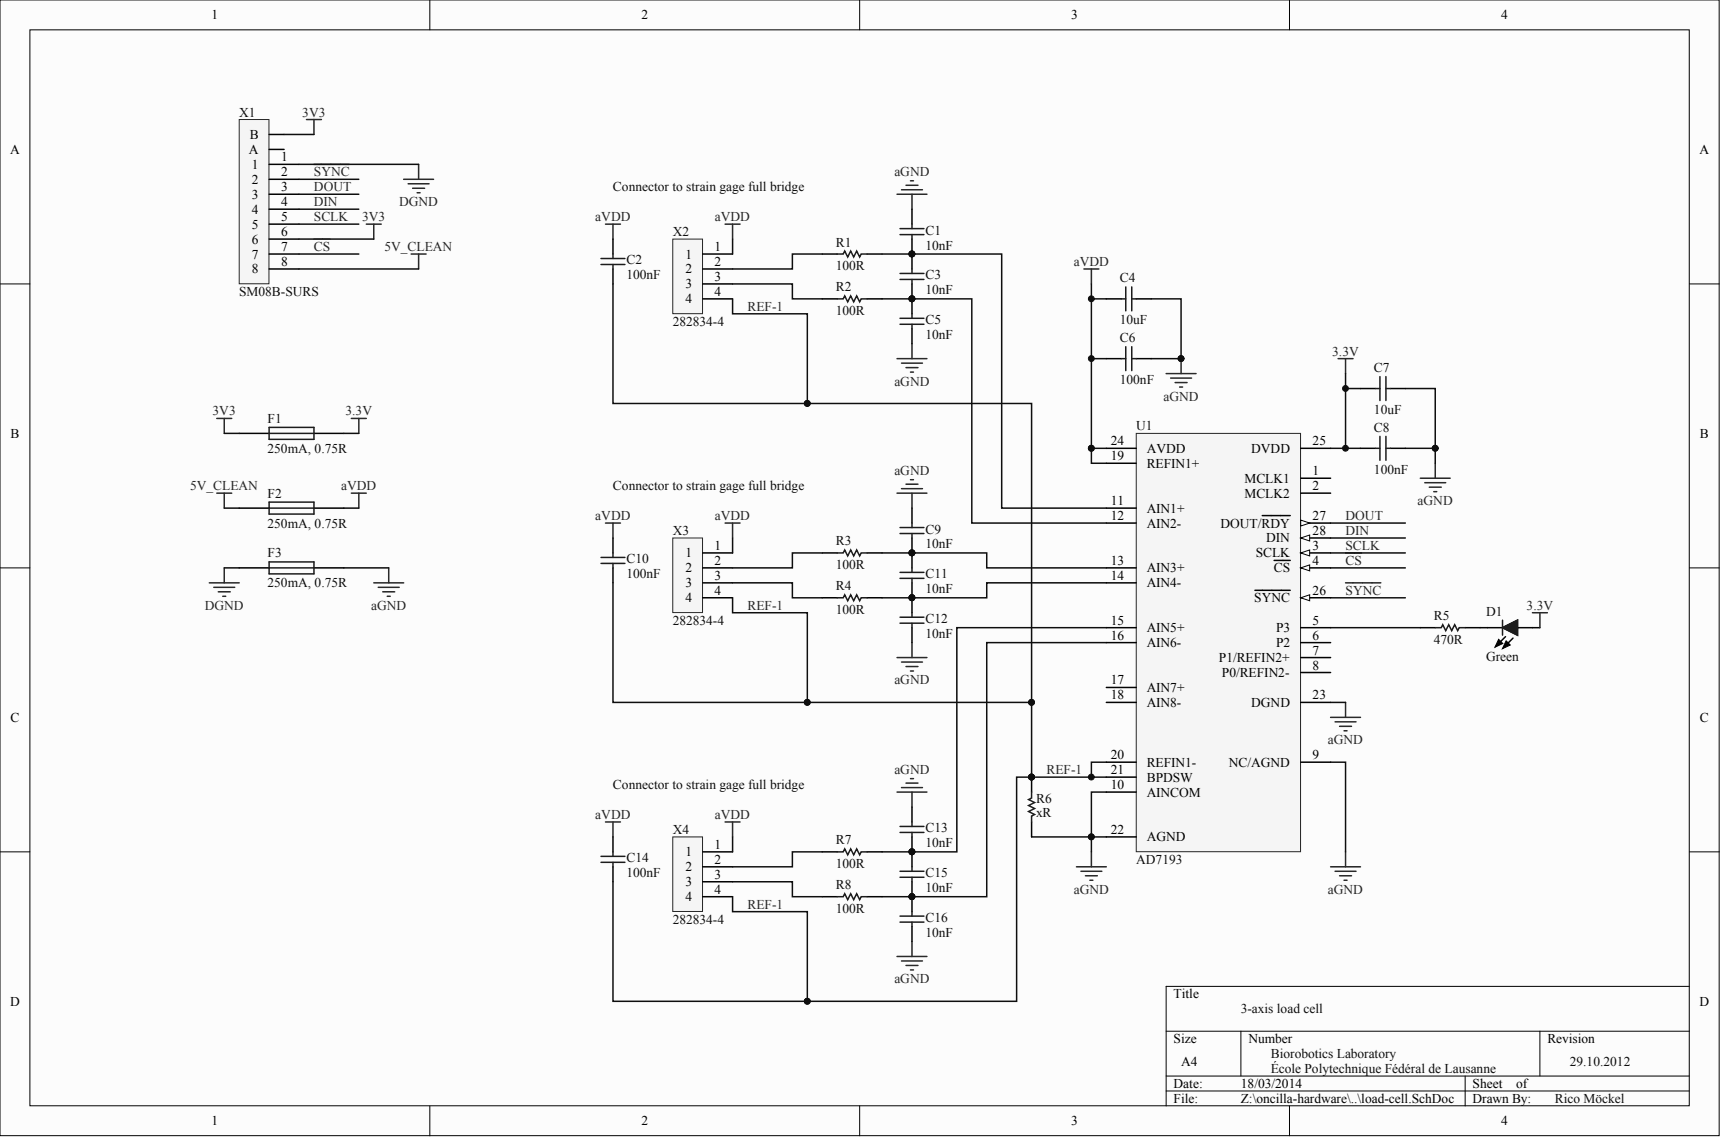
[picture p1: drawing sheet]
# Altium project load-cell.PrjPCB
Title: Load cell
1 sheet, 33 parts. Net scope: global (net labels, ports and power ports of the same name join across sheets).
Board file: load-cell.PcbDoc

## Sheet load-cell.SchDoc: Load cell
size A4

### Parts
C1  10nF  [CAPC1608L]
C2  100nF  [CAPC1608L]
C3  10nF  [CAPC1608L]
C4  10uF  [CAPC1608L]
C5  10nF  [CAPC1608L]
C6  100nF  [CAPC1608L]
C7  10uF  [CAPC1608L]
C8  100nF  [CAPC1608L]
C9  10nF  [CAPC1608L]
C10  100nF  [CAPC1608L]
C11  10nF  [CAPC1608L]
C12  10nF  [CAPC1608L]
C13  10nF  [CAPC1608L]
C14  100nF  [CAPC1608L]
C15  10nF  [CAPC1608L]
C16  10nF  [CAPC1608L]
D1  Color: Green  [RESC1005N]  (hidden comment: LED Green)
F1  250mA, 0.75R  [RESC1608L]
F2  250mA, 0.75R  [RESC1608L]
F3  250mA, 0.75R  [RESC1608L]
R1  100R  [RESC1608L]
R2  100R  [RESC1608L]
R3  100R  [RESC1608L]
R4  100R  [RESC1608L]
R5  470R  [RESC1608L]
R6  xR  [RESC1608L]
R7  100R  [RESC1608L]
R8  100R  [RESC1608L]
U1  AD7193  [TSSOP65-28N-NO_TP]
X1  SM08B-SURS  [SM08B-SURS]
X2  282834-4  [282834-4]
X3  282834-4  [282834-4]
X4  282834-4  [282834-4]

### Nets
3.3V: C7.2 C8.2 D1.1(A) F1.2 U1.25(DVDD)
3V3: F1.1 X1.6 X1.B
5V_CLEAN: F2.1 X1.8
aGND: C1.1 C4.1 C5.2 C6.1 C7.1 C8.1 C9.1 C12.2 C13.1 C16.2 F3.2 R6.2 U1.9(NC/AGND) U1.10(AINCOM) U1.22(AGND) U1.23(DGND)
aVDD: C2.2 C4.2 C6.2 C10.2 C14.2 F2.2 U1.19(REFIN1+) U1.24(AVDD) X2.1 X3.1 X4.1
DGND: F3.1 X1.1
~{CS}: U1.4(~{CS}) X1.7
DIN: U1.28(DIN) X1.4
DOUT: U1.27(DOUT/~{RDY}) X1.3
REF-1: C2.1 C10.1 C14.1 R6.1 U1.20(REFIN1-) U1.21(BPDSW) X2.4 X3.4 X4.4
~{SYNC}: U1.26(~{SYNC}) X1.2
SCLK: U1.3(SCLK) X1.5
NetC1_2: C1.2 C3.1 R1.2 U1.11(AIN1+)
NetC3_2: C3.2 C5.1 R2.2 U1.12(AIN2-)
NetC9_2: C9.2 C11.1 R3.2 U1.13(AIN3+)
NetC11_2: C11.2 C12.1 R4.2 U1.14(AIN4-)
NetC13_2: C13.2 C15.1 R7.2 U1.15(AIN5+)
NetC15_2: C15.2 C16.1 R8.2 U1.16(AIN6-)
NetD1_2: D1.2(C) R5.2
NetR1_1: R1.1 X2.2
NetR2_1: R2.1 X2.3
NetR3_1: R3.1 X3.2
NetR4_1: R4.1 X3.3
NetR5_1: R5.1 U1.5(P3)
NetR7_1: R7.1 X4.2
NetR8_1: R8.1 X4.3

Not connected (* = marked no-connect by the designer): U1 1(MCLK1) 2(MCLK2) 6(P2) 7(P1/REFIN2+) 8(P0/REFIN2-) 17(AIN7+) 18(AIN8-); X1 A

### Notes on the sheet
- Connector to strain gage full bridge
- 3-axis load cell
- École Polytechnique Fédéral de Lausanne
- Biorobotics Laboratory
- 29.10.2012
- Rico Möckel
